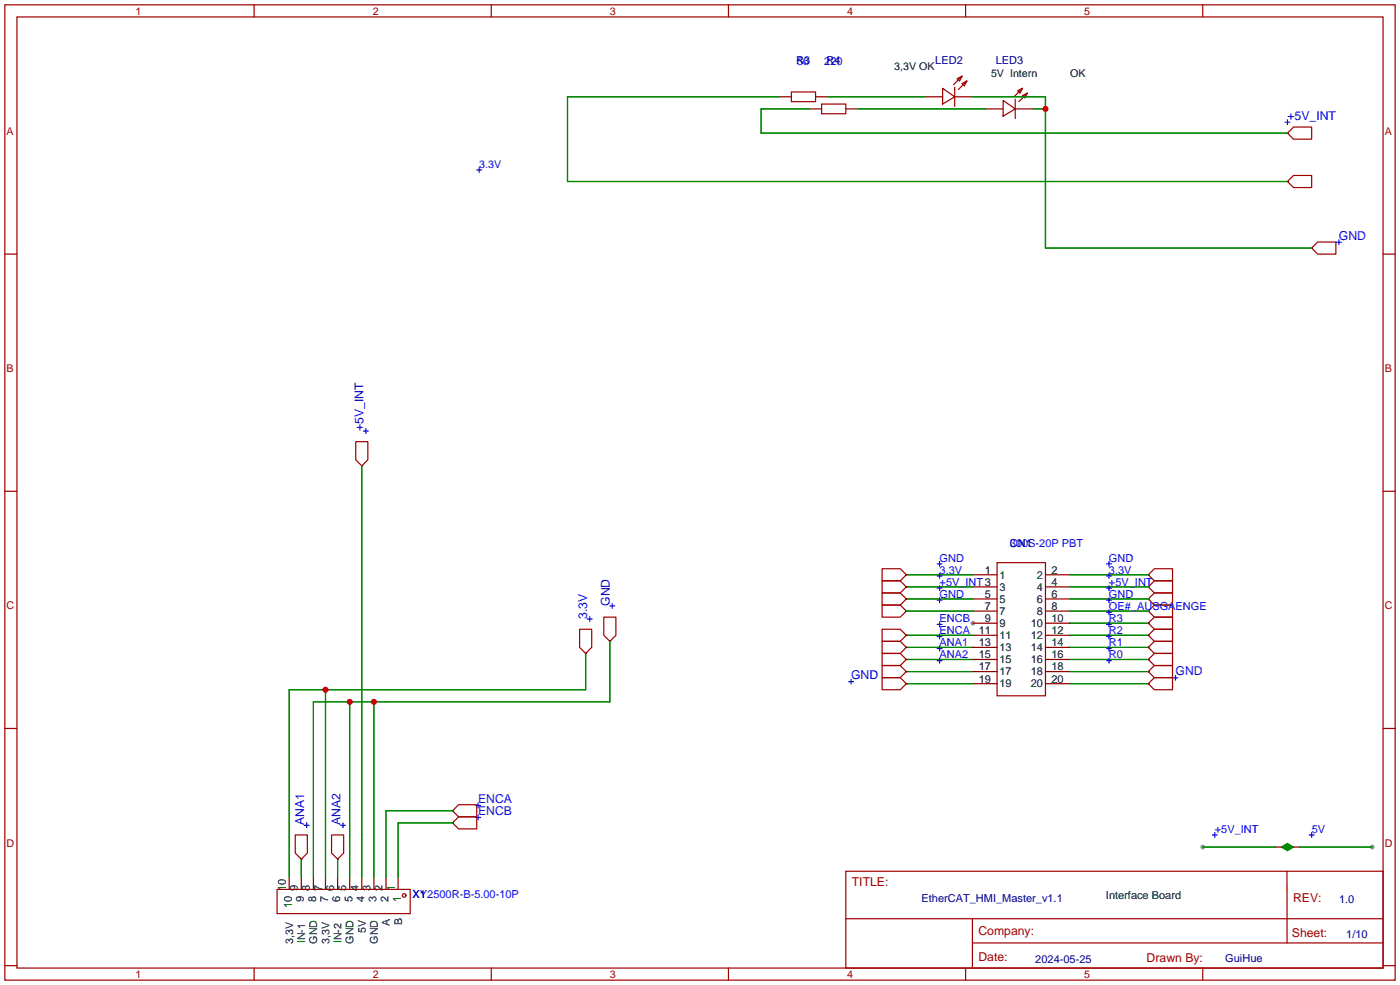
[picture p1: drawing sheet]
<svg xmlns="http://www.w3.org/2000/svg" width="294mm" height="207mm" viewBox="0 0 294 207" stroke-linecap="round" stroke-linejoin="round" font-family="sans-serif">
<g fill="#999">
<circle cx="204.2" cy="130.8" r=".51"/>
<circle cx="252.5" cy="177.8" r=".51"/>
<circle cx="288" cy="177.8" r=".51"/>
</g>
<g fill="none" stroke="#a10000" stroke-width=".25">
<path d="M1 1h291.9v204.7h-291.9zM3.6 3.6h286.7v199.6h-286.7zM53.3 1v2.6M103.1 1v2.6M152.9 1v2.6M166.1 19.3h5.1v2h-5.1zM197.9 18.5l2.5 1.8-2.5 1.5zM200.4 18.3v4.1M200.9 16.5l1-.5-.5 1zM201.9 17.5l1-.5-.5 1zM201.9 16l-1.7 1.8M202.7 1v2.6"/>
<path d="M202.9 17l-1.7 1.8M213.6 19.1l1-.6-.5 1.1zM214.6 18.5l-1.7 1.8M215.6 19.6l-1.7 1.7M252.5 1v2.6M172.5 21.8h5v2.1h-5zM210.6 21.1l2.5 1.8-2.5 1.5zM213.1 20.8v4.1M214.6 20.1l1-.5-.5 1zM271.5 36.8h3.8v2.6h-3.8l-1.2-1.3zM271.5 26.7h3.8v2.5h-3.8l-1.2-1.3zM1 53.3h2.6"/>
<path d="M275.3 52.1l1.3-1.3h3.8v2.5h-3.8zM290.3 53.3h2.6M74.7 92.7h2.5v3.8l-1.3 1.3-1.2-1.3zM1 103.1h2.6M185.2 119.4h3.8l1.2 1.3-1.2 1.2h-3.8zM209.3 118.1h10.2v28h-10.2zM242.3 119.4h3.8v2.5h-3.8l-1.3-1.2zM290.3 103.1h2.6M121.7 132.1h2.5v3.8l-1.3 1.3-1.2-1.3zM126.7 129.5h2.6v3.9l-1.3 1.2-1.3-1.2zM185.2 134.6h3.8l1.2 1.3-1.2 1.3h-3.8zM185.2 132.1h3.8l1.2 1.3-1.2 1.2h-3.8z"/>
<path d="M185.2 139.7h3.8l1.2 1.3-1.2 1.2h-3.8zM185.2 137.2h3.8l1.2 1.2-1.2 1.3h-3.8zM185.2 121.9h3.8l1.2 1.3-1.2 1.3h-3.8zM185.2 124.5h3.8l1.2 1.2-1.2 1.3h-3.8zM185.2 127h3.8l1.2 1.3-1.2 1.2h-3.8zM242.3 129.5h3.8v2.6h-3.8l-1.3-1.3zM242.3 139.7h3.8v2.5h-3.8l-1.3-1.2zM242.3 137.2h3.8v2.5h-3.8l-1.3-1.3zM242.3 134.6h3.8v2.6h-3.8l-1.3-1.3zM242.3 132.1h3.8v2.5h-3.8l-1.3-1.2zM242.3 124.5h3.8v2.5h-3.8l-1.3-1.3zM242.3 121.9h3.8v2.6h-3.8l-1.3-1.3z"/>
<path d="M242.3 127h3.8v2.5h-3.8l-1.3-1.2zM1 152.9h2.6M185.2 142.2h3.8l1.2 1.3-1.2 1.3h-3.8zM242.3 142.2h3.8v2.6h-3.8l-1.3-1.3zM290.3 152.9h2.6M62 175.3h2.5v3.8l-1.3 1.2-1.2-1.2zM69.6 175.3h2.5v3.8l-1.2 1.2-1.3-1.2zM95 172.7l1.3-1.2h3.8v2.5h-3.8zM95 170.2l1.3-1.3h3.8v2.6h-3.8zM58.2 186.7h27.9v5.1h-27.9zM177.5 182.9h112.8v20.3h-112.8zM177.6 192.8h112.6"/>
<path d="M204.1 197.9h86.1M204.1 192.8v10.2M270.2 182.9v15M1 202.7h2.6M53.3 203.2v2.5M103.1 203.2v2.5M152.9 203.2v2.5M202.7 203.2v2.5M252.5 203.2v2.5M290.3 202.7h2.6"/>
<circle cx="84.8" cy="188" r=".38"/>
</g>
<g fill="none" stroke="#870000" stroke-width=".25">
<path d="M163.6 20.3h2.5M169.9 22.9h2.6M171.2 20.3h2.5M177.5 22.9h2.6M194.1 20.3h3.8M200.4 20.3h3.8M206.8 22.9h3.8M213.1 22.9h3.8M270.3 38.1h.1M270.3 27.9h.1M275.3 52.1h.1M75.9 97.8h.1"/>
<path d="M122.9 137.2h.1M128 134.6h.1M190.2 135.9h.1M190.2 133.4h.1M190.2 138.4h.1M190.2 120.7h.1M190.2 123.2h.1M190.2 125.7h.1M190.2 128.3h.1M204.2 120.7h5.1M204.2 123.2h5.1M204.2 125.7h5.1"/>
<path d="M204.2 128.3h5.1M204.2 130.8h5.1M204.2 133.4h5.1M204.2 135.9h5.1M204.2 138.4h5.1M219.5 120.7h5M219.5 123.2h5M219.5 125.7h5M219.5 128.3h5M219.5 130.8h5M219.5 133.4h5M219.5 135.9h5"/>
<path d="M219.5 138.4h5M241 130.8h.1M241 138.4h.1M241 135.9h.1M241 133.4h.1M241 125.7h.1M241 123.2h.1M241 120.7h.1M241 128.3h.1M190.2 143.5h.1M190.2 141h.1M204.2 141h5.1"/>
<path d="M204.2 143.5h5.1M219.5 141h5M219.5 143.5h5M241 143.5h.1M241 141h.1M95 172.7h.1M95 170.2h.1M267.7 177.8h1.3M271.5 177.8h1.3M60.7 184.2v2.5M63.2 180.3h.1M63.2 184.2v2.5"/>
<path d="M65.8 184.2v2.5M68.3 184.2v2.5M70.9 180.3h.1M70.9 184.2v2.5M73.4 184.2v2.5M75.9 184.2v2.5M78.5 184.2v2.5M81 184.2v2.5M83.6 184.2v2.5"/>
</g>
<g fill="none" stroke="#008700" stroke-width=".25">
<path d="M163.6 20.3h-44.5v17.8h151.2M169.9 22.9h-10.1v5h110.5M173.7 20.3h20.4M180.1 22.9h26.7M204.2 20.3h15.3v31.8h55.8M216.9 22.9h2.6M75.9 97.8v86.4M122.9 137.2v7.6h-62.2v39.4M128 134.6v12.7h-62.2v36.9M190.2 123.2h14M190.2 138.4h14M190.2 135.9h14"/>
<path d="M190.2 133.4h14M190.2 125.7h14M190.2 120.7h14M190.2 128.3h14M224.5 123.2h16.5M224.5 138.4h16.5M224.5 135.9h16.5M224.5 133.4h16.5M224.5 130.8h16.5M224.5 125.7h16.5M224.5 120.7h16.5M224.5 128.3h16.5"/>
<path d="M68.3 144.8v39.4M73.4 147.3v36.9M78.5 147.3v36.9M190.2 141h14M190.2 143.5h14M224.5 141h16.5M224.5 143.5h16.5M95 170.2h-14v14M95 172.7h-11.4v11.5M252.5 177.8h15.2M272.8 177.8h15.2M63.2 180.3v3.9"/>
<path d="M70.9 180.3v3.9"/>
</g>
<path d="M269 177.8l1.3-.8 1.2 .8-1.2 .8z" fill="#008000" stroke="#008000" stroke-width=".25"/>
<g fill="none" stroke="#00f" stroke-width=".25">
<path d="M100.1 35.7h1M100.6 35.2v1M269.7 25.7h1.1M270.3 25.1v1.1M280.5 50.8h1.1M281 50.3v1.1M76.3 90.5h1M76.8 90v1M196.7 118.4h1M197.2 117.9v1M232.3 118.4h1M232.8 117.9v1"/>
<path d="M123.3 129.9h1M123.8 129.4v1M128 127.2h1M128.5 126.7v1M196.7 120.9h1M196.7 138.7h1M196.7 136.1h1M196.7 133.6h1M196.7 131.1h1M196.7 123.4h1M196.7 126h1M197.2 120.4v1"/>
<path d="M197.2 122.9v1.1M197.2 125.5v1M197.2 130.6v1M197.2 133.1v1M197.2 135.6v1.1M197.2 138.2v1M232.3 120.9h1M232.3 138.7h1M232.3 136.1h1M232.3 133.6h1M232.3 131.1h1M232.3 128.5h1"/>
<path d="M232.3 123.4h1M232.3 126h1M232.8 120.4v1M232.8 122.9v1.1M232.8 125.5v1M232.8 128v1M232.8 130.6v1M232.8 133.1v1M232.8 135.6v1.1M232.8 138.2v1M178.2 143.1h1M178.7 142.6v1"/>
<path d="M246.2 142.3h1.1M246.8 141.8v1M63.9 173.2h1M64.4 172.7v1M71.5 173.2h1M72 172.7v1M99.9 169.1h1M99.9 171.6h1M100.4 168.5v1.1M100.4 171.1v1M254.5 175.3h1M255 174.8v1"/>
<path d="M274.8 175.3h1M275.3 174.8v1"/>
</g>
<g fill="#c00">
<circle cx="73.4" cy="147.3" r=".63"/>
<circle cx="78.5" cy="147.3" r=".63"/>
<circle cx="68.3" cy="144.8" r=".63"/>
<circle cx="219.5" cy="22.9" r=".63"/>
</g>
<g font-size="2.6" fill="#00f">
<text x="270.3" y="25.1">+5V_INT</text>
<text x="281" y="50.3">GND</text>
<text x="76.3" y="90.5" transform="rotate(-90 76.3 90.5)">+5V_INT</text>
<text x="123.3" y="129.9" transform="rotate(-90 123.3 129.9)">3.3V</text>
<text x="128" y="127.2" transform="rotate(-90 128 127.2)">GND</text>
<text x="178.7" y="142.6">GND</text>
<text x="246.8" y="141.8">GND</text>
<text x="63.9" y="173.2" transform="rotate(-90 63.9 173.2)">ANA1</text>
<text x="71.5" y="173.2" transform="rotate(-90 71.5 173.2)">ANA2</text>
<text x="100.4" y="168.5">ENCA</text>
<text x="100.4" y="171.1">ENCB</text>
</g>
<g font-size="2.6" fill="#a00000">
<text x="178.8" y="186.1">TITLE:</text>
<text x="271.4" y="189.4">REV:</text>
<text x="205.4" y="196.3">Company:</text>
<text x="271.2" y="196.7">Sheet:</text>
<text x="205.4" y="201.8">Date:</text>
<text x="240.7" y="201.9">Drawn By:</text>
</g>
<g font-size="2.3" fill="#000080">
<text x="167.1" y="13.4">R3</text>
<text x="173.5" y="13.4">R4</text>
<text x="196.3" y="13.4">LED2</text>
<text x="209" y="13.4">LED3</text>
<text x="212" y="114.8">CN1</text>
<text x="86.6" y="188.4">X1</text>
<text x="193.5" y="189.4">EtherCAT_HMI_Master_v1.1</text>
<text x="281.1" y="189.5">1.0</text>
<text x="282.6" y="197">1/10</text>
<text x="217.3" y="202">2024-05-25</text>
<text x="257.2" y="202">GuiHue</text>
</g>
<g font-size="2.3" fill="#00f">
<text x="167.3" y="13.6">56</text>
<text x="173" y="13.6">220</text>
<text x="197.2" y="117.9">GND</text>
<text x="212" y="114.9">300S-20P PBT</text>
<text x="232.8" y="117.9">GND</text>
<text x="197.2" y="120.4">3.3V</text>
<text x="197.2" y="123">+5V_INT3</text>
<text x="197.2" y="125.5">GND</text>
<text x="232.8" y="123">+5V_INT</text>
<text x="232.8" y="120.4">3.3V</text>
<text x="232.8" y="125.5">GND</text>
<text x="197.2" y="130.6">ENCB</text>
<text x="232.8" y="128.1">OE#_AUSGAENGE</text>
<text x="232.8" y="130.6">R3</text>
<text x="197.2" y="135.7">ANA1</text>
<text x="197.2" y="133.1">ENCA</text>
<text x="232.8" y="133.1">R2</text>
<text x="232.8" y="135.7">R1</text>
<text x="197.2" y="138.2">ANA2</text>
<text x="232.8" y="138.2">R0</text>
<text x="255" y="174.8">+5V_INT</text>
<text x="275.3" y="174.8">5V</text>
<text x="88.2" y="188.4">Y2500R-B-5.00-10P</text>
</g>
<g font-size="2.3">
<text x="206.7" y="120.4">1</text>
<text x="206.7" y="125.5">5</text>
<text x="209.8" y="121.4">1</text>
<text x="209.8" y="124">3</text>
<text x="217.7" y="121.4">2</text>
<text x="217.7" y="124">4</text>
<text x="220.7" y="120.4">2</text>
<text x="220.7" y="123">4</text>
<text x="220.7" y="125.5">6</text>
<text x="206.7" y="128">7</text>
<text x="206.7" y="130.6">9</text>
<text x="209.8" y="126.5">5</text>
<text x="209.8" y="129.1">7</text>
<text x="209.8" y="131.6">9</text>
<text x="216.4" y="131.6">10</text>
<text x="217.7" y="126.5">6</text>
<text x="217.7" y="129.1">8</text>
<text x="220.7" y="128">8</text>
<text x="220.7" y="130.6">10</text>
<text x="205.5" y="133.1">11</text>
<text x="205.5" y="135.7">13</text>
<text x="209.8" y="134.1">11</text>
<text x="209.8" y="136.7">13</text>
<text x="216.4" y="134.1">12</text>
<text x="216.4" y="136.7">14</text>
<text x="220.7" y="133.1">12</text>
<text x="220.7" y="135.7">14</text>
<text x="205.5" y="138.2">15</text>
<text x="205.5" y="140.7">17</text>
<text x="205.5" y="143.3">19</text>
<text x="209.8" y="139.2">15</text>
<text x="209.8" y="141.8">17</text>
<text x="216.4" y="139.2">16</text>
<text x="216.4" y="141.8">18</text>
<text x="220.7" y="138.2">16</text>
<text x="220.7" y="140.7">18</text>
<text x="220.7" y="143.3">20</text>
<text x="209.8" y="144.3">19</text>
<text x="216.4" y="144.3">20</text>
<text x="60" y="187" transform="rotate(-90 60 187)">10</text>
<text x="61.3" y="190.7" transform="rotate(-90 61.3 190.7)">10</text>
<text x="62.5" y="187" transform="rotate(-90 62.5 187)">9</text>
<text x="63.8" y="189.4" transform="rotate(-90 63.8 189.4)">9</text>
<text x="65.1" y="187" transform="rotate(-90 65.1 187)">8</text>
<text x="66.3" y="189.4" transform="rotate(-90 66.3 189.4)">8</text>
<text x="67.6" y="187" transform="rotate(-90 67.6 187)">7</text>
<text x="68.9" y="189.4" transform="rotate(-90 68.9 189.4)">7</text>
<text x="70.1" y="187" transform="rotate(-90 70.1 187)">6</text>
<text x="71.4" y="189.4" transform="rotate(-90 71.4 189.4)">6</text>
<text x="72.7" y="187" transform="rotate(-90 72.7 187)">5</text>
<text x="74" y="189.4" transform="rotate(-90 74 189.4)">5</text>
<text x="75.2" y="187" transform="rotate(-90 75.2 187)">4</text>
<text x="76.5" y="189.4" transform="rotate(-90 76.5 189.4)">4</text>
<text x="77.8" y="187" transform="rotate(-90 77.8 187)">3</text>
<text x="79" y="189.4" transform="rotate(-90 79 189.4)">3</text>
<text x="80.3" y="187" transform="rotate(-90 80.3 187)">2</text>
<text x="81.6" y="189.4" transform="rotate(-90 81.6 189.4)">2</text>
<text x="82.8" y="187" transform="rotate(-90 82.8 187)">1</text>
<text x="84.1" y="189.4" transform="rotate(-90 84.1 189.4)">1</text>
<text x="232.2" y="188.8">Interface Board</text>
</g>
<g font-size="2.2" fill="#a00000">
<text x="28.4" y="3.1">1</text>
<text x="78.2" y="3.1">2</text>
<text x="128" y="3.1">3</text>
<text x="177.8" y="3.1">4</text>
<text x="227.6" y="3.1">5</text>
<text x="1.4" y="28.3">A</text>
<text x="290.7" y="28.3">A</text>
<text x="1.4" y="78.1">B</text>
<text x="290.7" y="78.1">B</text>
<text x="1.4" y="127.9">C</text>
<text x="290.7" y="127.9">C</text>
<text x="1.4" y="177.7">D</text>
<text x="290.7" y="177.7">D</text>
<text x="28.4" y="205.3">1</text>
<text x="78.2" y="205.3">2</text>
<text x="128" y="205.3">3</text>
<text x="177.8" y="205.3">4</text>
<text x="227.6" y="205.3">5</text>
</g>
<g font-size="2.2">
<text x="187.7" y="14.8">3,3V OK</text>
<text x="208" y="16.1">5V Intern</text>
<text x="224.6" y="16.1">OK</text>
<text x="64.1" y="198" transform="rotate(-90 64.1 198)">IN-1</text>
<text x="71.7" y="198" transform="rotate(-90 71.7 198)">IN-2</text>
<text x="76.8" y="195.8" transform="rotate(-90 76.8 195.8)">5V</text>
<text x="81.8" y="194.3" transform="rotate(-90 81.8 194.3)">A</text>
<text x="84.4" y="194.3" transform="rotate(-90 84.4 194.3)">B</text>
<text x="61.5" y="198.2" transform="rotate(-90 61.5 198.2)">3,3V</text>
<text x="66.6" y="198.1" transform="rotate(-90 66.6 198.1)">GND</text>
<text x="69.1" y="198.2" transform="rotate(-90 69.1 198.2)">3,3V</text>
<text x="74.2" y="198.1" transform="rotate(-90 74.2 198.1)">GND</text>
<text x="79.3" y="198.1" transform="rotate(-90 79.3 198.1)">GND</text>
</g>
<text font-size="2.2" fill="#00f" x="100.6" y="35.2">3.3V</text>
</svg>
